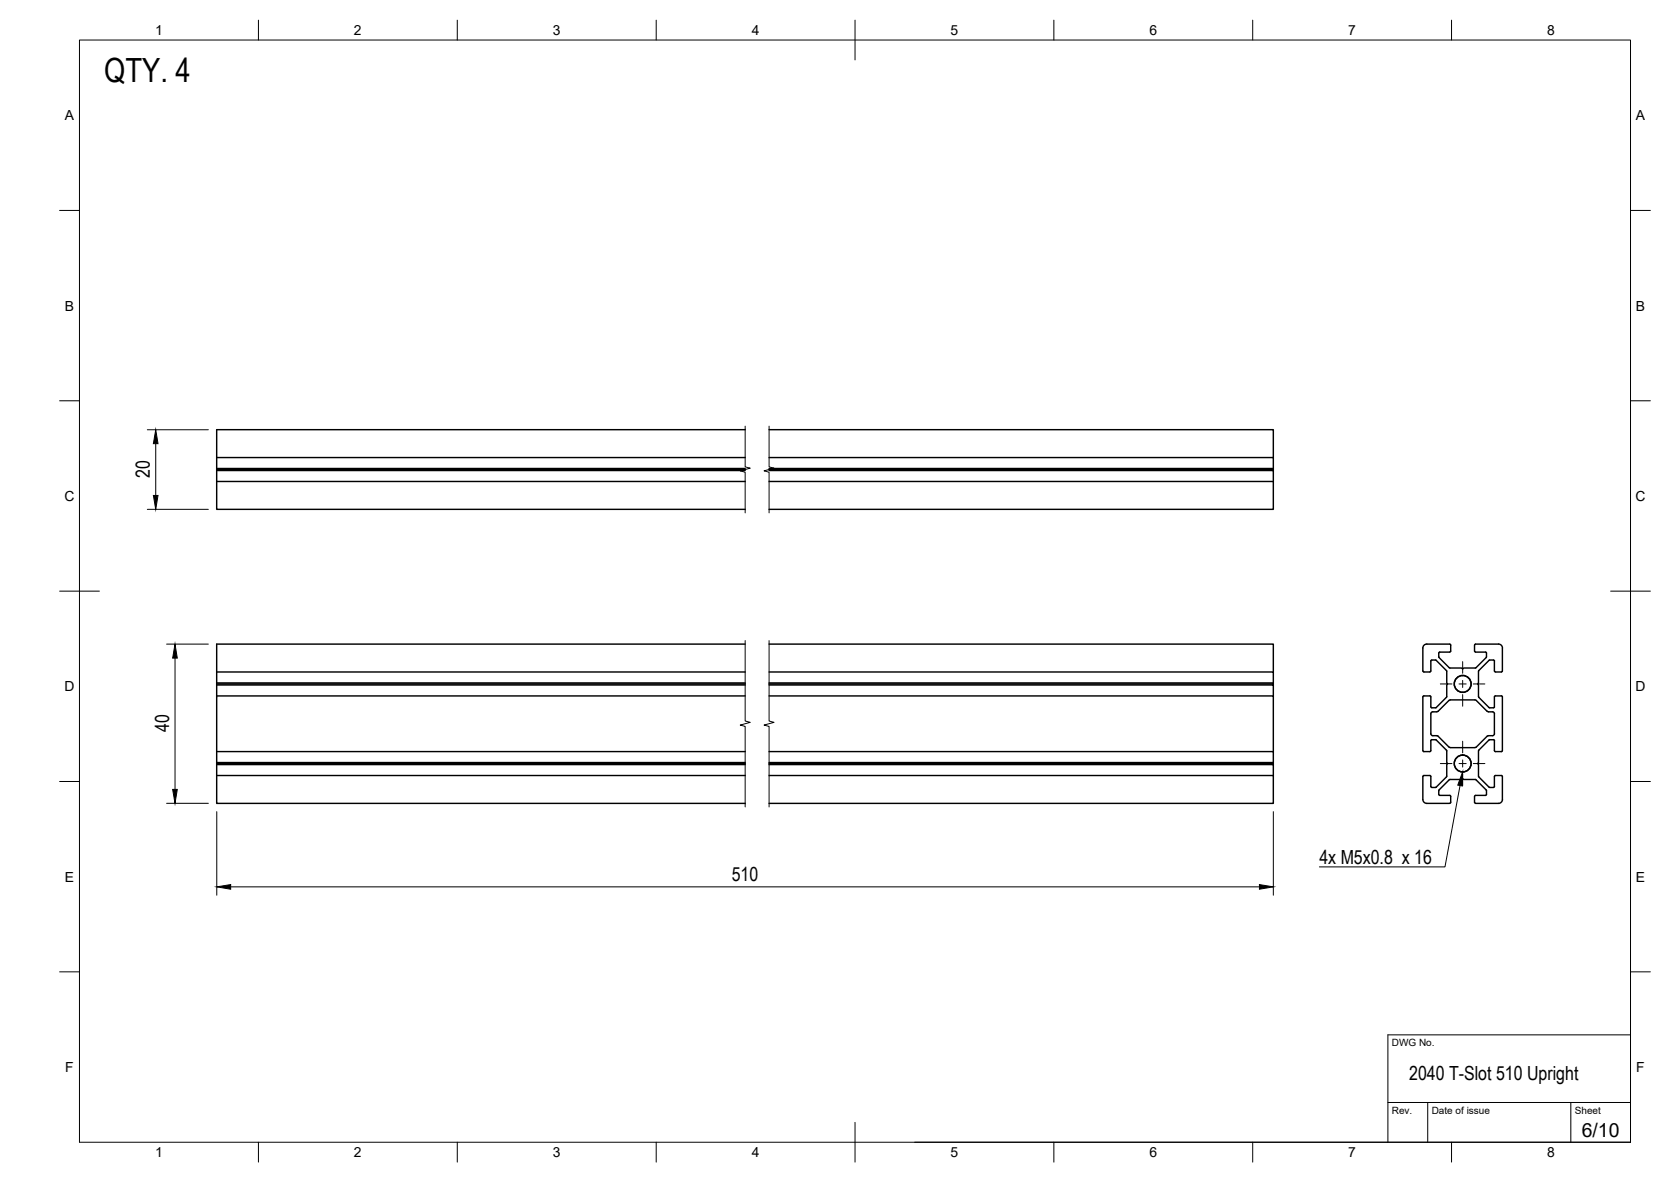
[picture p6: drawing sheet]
<svg xmlns="http://www.w3.org/2000/svg" width="420mm" height="297mm" viewBox="0 0 420 297" stroke-linecap="round" stroke-linejoin="round" font-family="sans-serif">
<!-- layer: Visible -->
<g fill="none" stroke="#000" stroke-width=".36">
<path d="M54.5 118.2h132.9M54.5 118h132.9M54.5 117.7h132.9M54.5 115h132.9M187.4 108h-132.9v20h132.9M193.4 118.2h126.8v2.8M193.4 118h126.8v.2M193.4 117.7h126.8v.3M193.4 115h126.8v2.7M193.4 108h126.8v7M54.5 121h132.9M193.4 121h126.8v7h-126.8"/>
<path d="M54.5 174.9h132.9M54.5 172.1h132.9M54.5 171.9h132.9M54.5 171.6h132.9M54.5 168.9h132.9M187.4 161.9h-132.9v40h132.9M193.4 174.9h126.8v14M193.4 172.1h126.8v2.8M193.4 171.9h126.8v.2M193.4 171.6h126.8v.3M193.4 168.9h126.8v2.7M193.4 161.9h126.8v7"/>
<path d="M357.8 175.1v13.5M357.8 168.6l.2 .3M358 174.9h1.7l.1 2.9h1.3M358 168.9h1.5M358 174.9l-.2 .2M359.5 168.9l.3-.3v-2.5l.2-.2h1.1l2.7 2.8v2.9l.2 .3-.2 .2v3.1l-2.7 2.6M359.8 179.4v5.2l.5 .3 1.3 .1 2.7 2.7M360.3 178.9h1M360.3 178.9l-.5 .2v.3M361.8 165.2l2.8 2.7M361.9 165.2v-1.3l2.8-.1v-1.9h-5.9a.97 .97 0 0 0-1 1v5.7M364.6 167.9h2.9l.3 .2 .2-.2h2.9"/>
<path d="M364.7 175.9h6.1M364.7 175.9l-.4 .1-2.7 2.7-.3 .2M370.9 175.9l.3 .1 2.7 2.7M373.7 165.2v-1.3l-2.9-.1v-1.9l6-.1a.97 .97 0 0 1 1 1.1v5.7l-.3 .3M373.7 165.2l-2.7 2.7M373.9 178.7l.4 .2M374.3 178.9h1M375.3 178.9h.2l.3 .5M375.8 179.4l-.1 5.2a1.75 1.75 0 0 1-1.6 .3l-.2 .1M376 168.9h1.5M376 168.9l-.2-.3v-2.5l-.3-.2h-1l-2.7 2.8v2.9l-.3 .3 .3 .2v3.1l2.6 2.6M377.5 174.9h-1.7l-.1 2.9h-1.3"/>
<path d="M377.5 174.9l.3 .2v13.5l-.3 .3M54.5 194.9h132.9M54.5 192.1h132.9M54.5 191.9h132.9M54.5 191.6h132.9M54.5 188.9h132.9M193.4 194.9h126.8v7h-126.8M193.4 192.1h126.8v2.8M193.4 191.9h126.8v.2M193.4 191.6h126.8v.3M193.4 188.9h126.8v2.7M357.8 195.1v5.8a1.01 1.01 0 0 0 1 1h5.7"/>
<path d="M357.8 188.6l.2 .3M358 188.9l1.7-.1 .1-2.9h1.3l2.7 2.7v3l.2 .3-.2 .2v3.1l-2.7 2.7-1.3-.1-.1-2.8-1.7-.1M358 194.9l-.2 .2M364.3 187.7l.4 .2M364.4 196l-2.5 2.5-.1 1.1 .2 .3 2.7 .1 .1 1.6-.3 .3M364.4 196l3.1-.1 .3-.3 .2 .3 3.1 .1M364.7 187.9h6.1M371.1 196l2.6 2.5 .1 1.2-.3 .2-2.7 .1v1.6l.2 .3M371.2 187.7l-.3 .2M373.9 185l-2.7 2.7M377.5 188.9l-1.7-.1-.1-2.9h-1.2l-2.7 2.7v3l-.3 .3 .3 .2v3.1l2.7 2.7 1.2-.1 .1-2.8 1.7-.1M377.5 194.9l.3 .2v5.8a1.01 1.01 0 0 1-1 1h-5.8"/>
<circle cx="367.8" cy="171.9" r="2.11"/>
<circle cx="367.8" cy="171.9" r="2.13"/>
<circle cx="367.8" cy="191.9" r="2.13"/>
<circle cx="367.8" cy="191.9" r="2.11"/>
</g>
<!-- layer: BORDER -->
<g fill="none" stroke="#000" stroke-width=".25">
<path d="M20 10.1h390v276.9h-390zM65 5.1v5M115 5.1v5M165 5.1v5M215 5.1v10M265 5.1v5M315 5.1v5M365 5.1v5M15 52.9h5M410 52.9h5M15 100.7h5M410 100.7h5"/>
<path d="M15 148.6h10M405 148.6h10M15 196.4h5M410 196.4h5M15 244.2h5M410 244.2h5M65 287v5M115 287v5M165 287v5M215 282.1v9.9M265 287v5M315 287v5"/>
<path d="M365 287v5"/>
</g>
<!-- layer: TITLEBLOCK -->
<path d="M410 240.1v46.9h-180M349 277.1h61M359 277.1v9.9M395 277.1v9.9M410 260.1h-61v26.9" fill="none" stroke="#000" stroke-width=".25"/>
<!-- layer: Break Lines -->
<path d="M187.4 107.1v10.2l1.2 .4-2.5 .6 1.3 .4v10.2M193.4 107.1v10.2l1.2 .4-2.5 .6 1.3 .4v10.2M187.4 161v20.2l1.2 .3-2.5 .7 1.3 .3v20.3M193.4 161v20.2l1.2 .3-2.5 .7 1.3 .3v20.3" fill="none" stroke="#000" stroke-width=".25"/>
<!-- layer: FD_Dimensions -->
<path d="M37 108h15.4M39.2 111.5v13M37 128h15.4M41.9 161.9h10.5M44 165.4v33M41.9 201.9h10.5M54.5 204v21M320.2 204v21M58 222.9h258.7" fill="none" stroke="#000" stroke-width=".25"/>
<path d="M39.2 108l.5 3.5h-1.1zM38.6 124.5h1.1l-.5 3.5zM44 161.9l.6 3.5h-1.2zM43.4 198.4h1.2l-.6 3.5zM54.5 222.9l3.5-.6v1.2zM316.7 222.3l3.5 .6-3.5 .6z" fill="#000" stroke="#000" stroke-width=".25"/>
<!-- layer: Hole Notes -->
<path d="M367.8 194l-.1 3.5-1.2-.2z" fill="#000" stroke="#000" stroke-width=".25"/>
<path d="M367.1 197.4l-3.8 20.5h-31.6" fill="none" stroke="#000" stroke-width=".25"/>
<!-- layer: Smart Centers -->
<path d="M362.2 171.9h2.9M366.9 171.9h1.8M367.8 166.3v2.9M367.8 171v1.8M367.8 174.5v3M370.4 171.9h3M362.2 191.9h2.9M366.9 191.9h1.8M367.8 186.3v2.9M367.8 191v1.8M367.8 194.5v3M370.4 191.9h3" fill="none" stroke="#000" stroke-width=".25"/>
<text font-size="8.4" x="26.2" y="20.5">QTY. 4</text>
<g font-size="4.9">
<text x="37.7" y="120.2" transform="rotate(-90 37.7 120.2)">20</text>
<text x="42.5" y="184" transform="rotate(-90 42.5 184)">40</text>
<text x="184" y="221.4">510</text>
<text x="331.7" y="217.2">4x M5x0.8 x 16</text>
<text x="354.3" y="271.3">2040 T-Slot 510 Upright</text>
<text x="397.7" y="285.7">6/10</text>
</g>
<g font-size="3.5">
<text x="39" y="8.8">1</text>
<text x="89" y="8.8">2</text>
<text x="139" y="8.8">3</text>
<text x="189" y="8.8">4</text>
<text x="239" y="8.8">5</text>
<text x="289" y="8.8">6</text>
<text x="339" y="8.8">7</text>
<text x="389" y="8.8">8</text>
<text x="16.3" y="30.2">A</text>
<text x="411.3" y="30.2">A</text>
<text x="16.3" y="78">B</text>
<text x="411.3" y="78">B</text>
<text x="16.2" y="125.9">C</text>
<text x="411.2" y="125.9">C</text>
<text x="16.2" y="173.7">D</text>
<text x="411.2" y="173.7">D</text>
<text x="16.3" y="221.6">E</text>
<text x="411.3" y="221.6">E</text>
<text x="16.4" y="269.4">F</text>
<text x="411.4" y="269.4">F</text>
<text x="39" y="290.8">1</text>
<text x="89" y="290.8">2</text>
<text x="139" y="290.8">3</text>
<text x="189" y="290.8">4</text>
<text x="239" y="290.8">5</text>
<text x="289" y="290.8">6</text>
<text x="339" y="290.8">7</text>
<text x="389" y="290.8">8</text>
</g>
<g font-size="2.5">
<text x="350" y="262.9">DWG No.</text>
<text x="350" y="279.9">Rev.</text>
<text x="360" y="279.9">Date of issue</text>
<text x="396" y="279.9">Sheet</text>
</g>
</svg>
